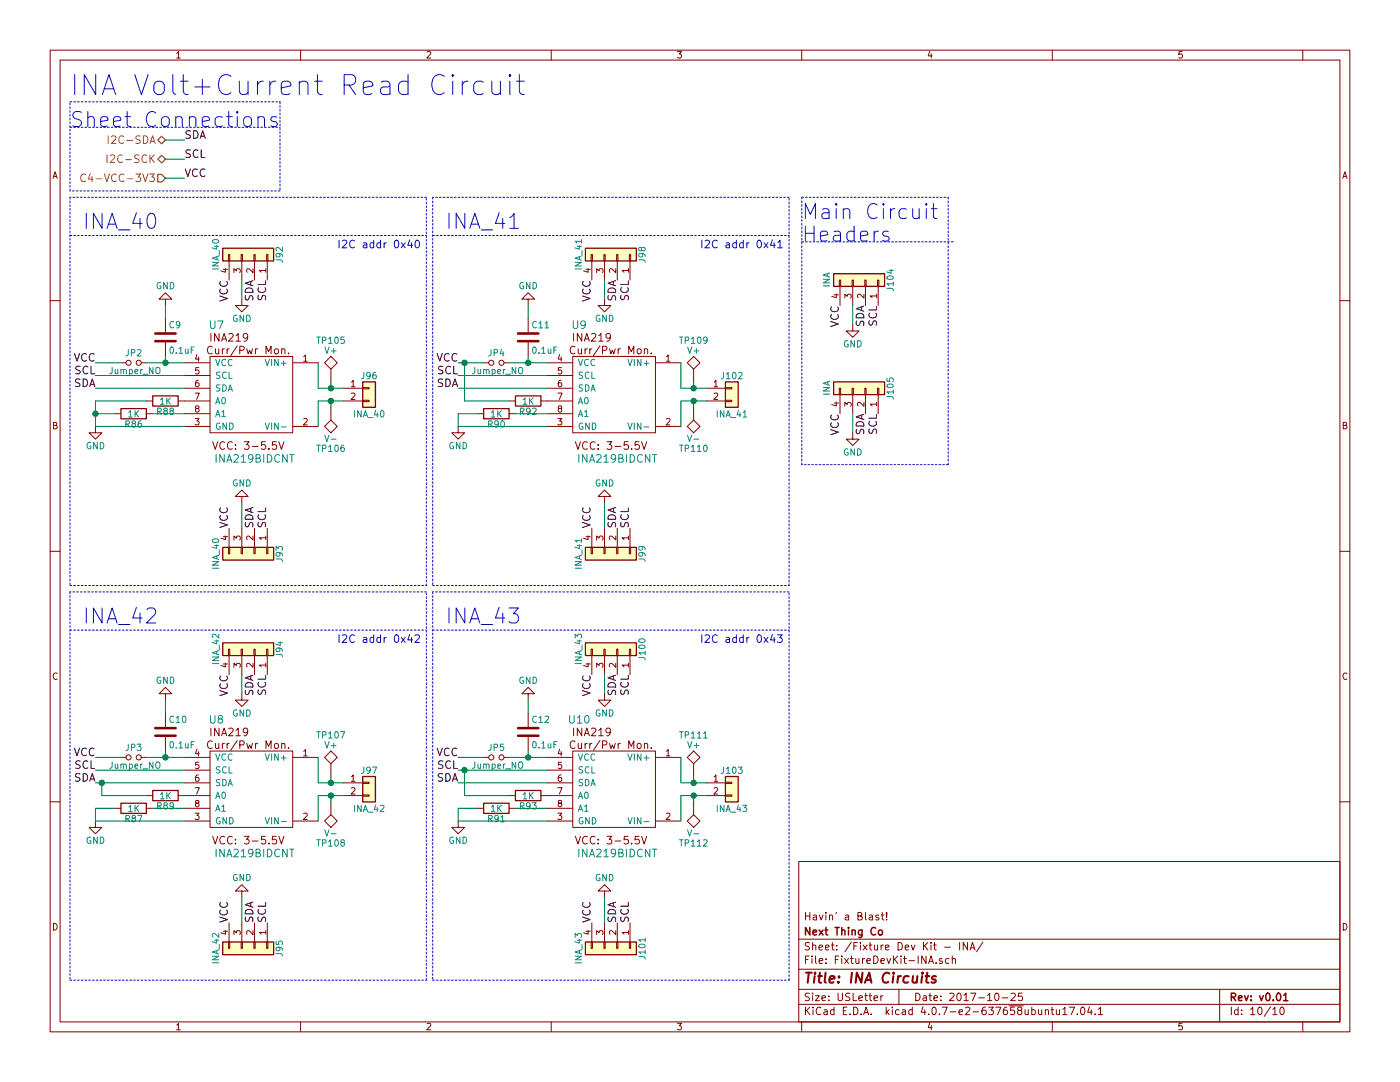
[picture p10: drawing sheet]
EESchema Schematic File Version 2
LIBS:Fixture-Dev-Kit-rescue
LIBS:power
LIBS:device
LIBS:switches
LIBS:relays
LIBS:motors
LIBS:transistors
LIBS:conn
LIBS:linear
LIBS:regul
LIBS:74xx
LIBS:cmos4000
LIBS:adc-dac
LIBS:memory
LIBS:xilinx
LIBS:microcontrollers
LIBS:dsp
LIBS:microchip
LIBS:analog_switches
LIBS:motorola
LIBS:texas
LIBS:intel
LIBS:audio
LIBS:interface
LIBS:digital-audio
LIBS:philips
LIBS:display
LIBS:cypress
LIBS:siliconi
LIBS:opto
LIBS:atmel
LIBS:contrib
LIBS:valves
LIBS:TCA6424ARGJR
LIBS:Fixture-Dev-Kit-cache
EELAYER 25 0
EELAYER END
$Descr USLetter 11000 8500
encoding utf-8
Sheet 10 10
Title "INA Circuits"
Date "2017-10-25"
Rev "v0.01"
Comp "Next Thing Co"
Comment1 "Havin' a Blast!"
Comment2 ""
Comment3 ""
Comment4 ""
$EndDescr
Text Notes 550  750  0    157  ~ 0
INA Volt+Current Read Circuit\n
$Comp
L INA219BIDCNT U7
U 1 1
P 2000 3600
F 0 "U7" H 1700 4650 60  0000 C CNN
F 1 "INA219BIDCNT" H 2000 3600 60  0000 C CNN
F 2 "INA219BIDCNR:SOT65P280X145-8N" H 2000 3600 60  0001 C CNN
F 3 "" H 2000 3600 60  0001 C CNN
	1    2000 3600
	1    0    0    -1  
$EndComp
$Comp
L C C9
U 1 1
P 1300 2650
F 0 "C9" H 1325 2750 50  0000 L CNN
F 1 "0.1uF" H 1325 2550 50  0000 L CNN
F 2 "Capacitors_SMD:C_0805_HandSoldering" H 1338 2500 50  0001 C CNN
F 3 "" H 1300 2650 50  0001 C CNN
	1    1300 2650
	1    0    0    -1  
$EndComp
$Comp
L GND #PWR068
U 1 1
P 1300 2400
F 0 "#PWR068" H 1300 2150 50  0001 C CNN
F 1 "GND" H 1300 2250 50  0000 C CNN
F 2 "" H 1300 2400 50  0001 C CNN
F 3 "" H 1300 2400 50  0001 C CNN
	1    1300 2400
	-1   0    0    1   
$EndComp
$Comp
L R R88
U 1 1
P 1300 3150
F 0 "R88" V 1380 3150 50  0000 C CNN
F 1 "1K" V 1300 3150 50  0000 C CNN
F 2 "Resistors_SMD:R_0805_HandSoldering" V 1230 3150 50  0001 C CNN
F 3 "" H 1300 3150 50  0001 C CNN
	1    1300 3150
	0    1    1    0   
$EndComp
$Comp
L R R86
U 1 1
P 1050 3250
F 0 "R86" V 1130 3250 50  0000 C CNN
F 1 "1K" V 1050 3250 50  0000 C CNN
F 2 "Resistors_SMD:R_0805_HandSoldering" V 980 3250 50  0001 C CNN
F 3 "" H 1050 3250 50  0001 C CNN
	1    1050 3250
	0    1    1    0   
$EndComp
Text Notes 2650 1950 0    60   ~ 0
I2C addr 0x40
$Comp
L Conn_01x02 J96
U 1 1
P 2900 3050
F 0 "J96" H 2900 3150 50  0000 C CNN
F 1 "INA_40" H 2900 2850 50  0000 C CNN
F 2 "Pin_Headers:Pin_Header_Straight_1x02_Pitch2.54mm" H 2900 3050 50  0001 C CNN
F 3 "" H 2900 3050 50  0001 C CNN
	1    2900 3050
	1    0    0    -1  
$EndComp
$Comp
L Jumper_NO_Small JP2
U 1 1
P 1050 2850
F 0 "JP2" H 1050 2930 50  0000 C CNN
F 1 "Jumper_NO" H 1060 2790 50  0000 C CNN
F 2 "Pin_Headers:Pin_Header_Straight_1x02_Pitch2.54mm" H 1050 2850 50  0001 C CNN
F 3 "" H 1050 2850 50  0001 C CNN
	1    1050 2850
	1    0    0    -1  
$EndComp
Wire Wire Line
	1300 2400 1300 2500
Wire Wire Line
	1300 2800 1300 2850
Connection ~ 1300 2850
Wire Wire Line
	2500 2850 2500 3050
Wire Wire Line
	2500 3050 2700 3050
Wire Wire Line
	2700 3150 2500 3150
Wire Wire Line
	2500 3150 2500 3350
Wire Wire Line
	1450 3250 1200 3250
$Comp
L Conn_01x04 J92
U 1 1
P 2000 2000
F 0 "J92" H 2000 2200 50  0000 C CNN
F 1 "INA_40" H 2000 1700 50  0000 C CNN
F 2 "Pin_Headers:Pin_Header_Straight_1x04_Pitch2.54mm" H 2000 2000 50  0001 C CNN
F 3 "" H 2000 2000 50  0001 C CNN
	1    2000 2000
	0    1    -1   0   
$EndComp
Text Label 1800 2200 3    60   ~ 0
VCC
Text Label 2000 2200 3    60   ~ 0
SDA
Text Label 2100 2200 3    60   ~ 0
SCL
$Comp
L Conn_01x04 J93
U 1 1
P 2000 4350
F 0 "J93" H 2000 4550 50  0000 C CNN
F 1 "INA_40" H 2000 4050 50  0000 C CNN
F 2 "Pin_Headers:Pin_Header_Straight_1x04_Pitch2.54mm" H 2000 4350 50  0001 C CNN
F 3 "" H 2000 4350 50  0001 C CNN
	1    2000 4350
	0    1    1    0   
$EndComp
Text Label 1800 4150 1    60   ~ 0
VCC
Text Label 2000 4150 1    60   ~ 0
SDA
Text Label 2100 4150 1    60   ~ 0
SCL
Text Label 750  2850 2    60   ~ 0
VCC
Text Label 750  2950 2    60   ~ 0
SCL
Wire Wire Line
	1150 2850 1450 2850
Text Label 750  3050 2    60   ~ 0
SDA
$Comp
L GND #PWR069
U 1 1
P 1900 2350
F 0 "#PWR069" H 1900 2100 50  0001 C CNN
F 1 "GND" H 1900 2200 50  0000 C CNN
F 2 "" H 1900 2350 50  0001 C CNN
F 3 "" H 1900 2350 50  0001 C CNN
	1    1900 2350
	1    0    0    -1  
$EndComp
Wire Wire Line
	1900 2200 1900 2350
Wire Wire Line
	750  2850 950  2850
Wire Wire Line
	750  2950 1450 2950
Wire Wire Line
	750  3050 1450 3050
$Comp
L GND #PWR070
U 1 1
P 750 3350
F 0 "#PWR070" H 750 3100 50  0001 C CNN
F 1 "GND" H 750 3200 50  0000 C CNN
F 2 "" H 750 3350 50  0001 C CNN
F 3 "" H 750 3350 50  0001 C CNN
	1    750  3350
	1    0    0    -1  
$EndComp
Wire Wire Line
	750  3350 1450 3350
Wire Wire Line
	750  3150 750  3350
Wire Wire Line
	750  3250 900  3250
Wire Wire Line
	750  3150 1150 3150
Connection ~ 750  3250
$Comp
L GND #PWR071
U 1 1
P 1900 3950
F 0 "#PWR071" H 1900 3700 50  0001 C CNN
F 1 "GND" H 1900 3800 50  0000 C CNN
F 2 "" H 1900 3950 50  0001 C CNN
F 3 "" H 1900 3950 50  0001 C CNN
	1    1900 3950
	-1   0    0    1   
$EndComp
Wire Wire Line
	1900 3950 1900 4150
Text Notes 650  1800 0    118  ~ 0
INA_40\n
Wire Notes Line
	550  1550 550  4600
Wire Notes Line
	550  4600 3350 4600
Wire Notes Line
	3350 4600 3350 1550
Wire Notes Line
	3350 1550 550  1550
Wire Notes Line
	550  1850 3350 1850
$Comp
L INA219BIDCNT U9
U 1 1
P 4850 3600
F 0 "U9" H 4550 4650 60  0000 C CNN
F 1 "INA219BIDCNT" H 4850 3600 60  0000 C CNN
F 2 "INA219BIDCNR:SOT65P280X145-8N" H 4850 3600 60  0001 C CNN
F 3 "" H 4850 3600 60  0001 C CNN
	1    4850 3600
	1    0    0    -1  
$EndComp
$Comp
L C C11
U 1 1
P 4150 2650
F 0 "C11" H 4175 2750 50  0000 L CNN
F 1 "0.1uF" H 4175 2550 50  0000 L CNN
F 2 "Capacitors_SMD:C_0805_HandSoldering" H 4188 2500 50  0001 C CNN
F 3 "" H 4150 2650 50  0001 C CNN
	1    4150 2650
	1    0    0    -1  
$EndComp
$Comp
L GND #PWR072
U 1 1
P 4150 2400
F 0 "#PWR072" H 4150 2150 50  0001 C CNN
F 1 "GND" H 4150 2250 50  0000 C CNN
F 2 "" H 4150 2400 50  0001 C CNN
F 3 "" H 4150 2400 50  0001 C CNN
	1    4150 2400
	-1   0    0    1   
$EndComp
$Comp
L R R92
U 1 1
P 4150 3150
F 0 "R92" V 4230 3150 50  0000 C CNN
F 1 "1K" V 4150 3150 50  0000 C CNN
F 2 "Resistors_SMD:R_0805_HandSoldering" V 4080 3150 50  0001 C CNN
F 3 "" H 4150 3150 50  0001 C CNN
	1    4150 3150
	0    1    1    0   
$EndComp
$Comp
L R R90
U 1 1
P 3900 3250
F 0 "R90" V 3980 3250 50  0000 C CNN
F 1 "1K" V 3900 3250 50  0000 C CNN
F 2 "Resistors_SMD:R_0805_HandSoldering" V 3830 3250 50  0001 C CNN
F 3 "" H 3900 3250 50  0001 C CNN
	1    3900 3250
	0    1    1    0   
$EndComp
$Comp
L Conn_01x02 J102
U 1 1
P 5750 3050
F 0 "J102" H 5750 3150 50  0000 C CNN
F 1 "INA_41" H 5750 2850 50  0000 C CNN
F 2 "Pin_Headers:Pin_Header_Straight_1x02_Pitch2.54mm" H 5750 3050 50  0001 C CNN
F 3 "" H 5750 3050 50  0001 C CNN
	1    5750 3050
	1    0    0    -1  
$EndComp
$Comp
L Jumper_NO_Small JP4
U 1 1
P 3900 2850
F 0 "JP4" H 3900 2930 50  0000 C CNN
F 1 "Jumper_NO" H 3910 2790 50  0000 C CNN
F 2 "Pin_Headers:Pin_Header_Straight_1x02_Pitch2.54mm" H 3900 2850 50  0001 C CNN
F 3 "" H 3900 2850 50  0001 C CNN
	1    3900 2850
	1    0    0    -1  
$EndComp
Wire Wire Line
	4150 2400 4150 2500
Wire Wire Line
	4150 2800 4150 2850
Connection ~ 4150 2850
Wire Wire Line
	5350 2850 5350 3050
Wire Wire Line
	5350 3050 5550 3050
Wire Wire Line
	5550 3150 5350 3150
Wire Wire Line
	5350 3150 5350 3350
Wire Wire Line
	4300 3250 4050 3250
$Comp
L Conn_01x04 J98
U 1 1
P 4850 2000
F 0 "J98" H 4850 2200 50  0000 C CNN
F 1 "INA_41" H 4850 1700 50  0000 C CNN
F 2 "Pin_Headers:Pin_Header_Straight_1x04_Pitch2.54mm" H 4850 2000 50  0001 C CNN
F 3 "" H 4850 2000 50  0001 C CNN
	1    4850 2000
	0    1    -1   0   
$EndComp
Text Label 4650 2200 3    60   ~ 0
VCC
Text Label 4850 2200 3    60   ~ 0
SDA
Text Label 4950 2200 3    60   ~ 0
SCL
$Comp
L Conn_01x04 J99
U 1 1
P 4850 4350
F 0 "J99" H 4850 4550 50  0000 C CNN
F 1 "INA_41" H 4850 4050 50  0000 C CNN
F 2 "Pin_Headers:Pin_Header_Straight_1x04_Pitch2.54mm" H 4850 4350 50  0001 C CNN
F 3 "" H 4850 4350 50  0001 C CNN
	1    4850 4350
	0    1    1    0   
$EndComp
Text Label 4650 4150 1    60   ~ 0
VCC
Text Label 4850 4150 1    60   ~ 0
SDA
Text Label 4950 4150 1    60   ~ 0
SCL
Text Label 3600 2850 2    60   ~ 0
VCC
Text Label 3600 2950 2    60   ~ 0
SCL
Wire Wire Line
	4000 2850 4300 2850
Text Label 3600 3050 2    60   ~ 0
SDA
$Comp
L GND #PWR073
U 1 1
P 4750 2350
F 0 "#PWR073" H 4750 2100 50  0001 C CNN
F 1 "GND" H 4750 2200 50  0000 C CNN
F 2 "" H 4750 2350 50  0001 C CNN
F 3 "" H 4750 2350 50  0001 C CNN
	1    4750 2350
	1    0    0    -1  
$EndComp
Wire Wire Line
	4750 2200 4750 2350
Wire Wire Line
	3600 2850 3800 2850
Wire Wire Line
	3600 2950 4300 2950
Wire Wire Line
	3600 3050 4300 3050
$Comp
L GND #PWR074
U 1 1
P 3600 3350
F 0 "#PWR074" H 3600 3100 50  0001 C CNN
F 1 "GND" H 3600 3200 50  0000 C CNN
F 2 "" H 3600 3350 50  0001 C CNN
F 3 "" H 3600 3350 50  0001 C CNN
	1    3600 3350
	1    0    0    -1  
$EndComp
Wire Wire Line
	3600 3350 4300 3350
$Comp
L GND #PWR075
U 1 1
P 4750 3950
F 0 "#PWR075" H 4750 3700 50  0001 C CNN
F 1 "GND" H 4750 3800 50  0000 C CNN
F 2 "" H 4750 3950 50  0001 C CNN
F 3 "" H 4750 3950 50  0001 C CNN
	1    4750 3950
	-1   0    0    1   
$EndComp
Wire Wire Line
	4750 3950 4750 4150
Text Notes 3500 1800 0    118  ~ 0
INA_41\n
Wire Notes Line
	3400 1550 3400 4600
Wire Notes Line
	3400 4600 6200 4600
Wire Notes Line
	6200 4600 6200 1550
Wire Notes Line
	6200 1550 3400 1550
Wire Notes Line
	3400 1850 6200 1850
Wire Wire Line
	3750 3250 3600 3250
Wire Wire Line
	3600 3250 3600 3350
Wire Wire Line
	4000 3150 3650 3150
Wire Wire Line
	3650 3150 3650 2850
Connection ~ 3650 2850
$Comp
L INA219BIDCNT U8
U 1 1
P 2000 6700
F 0 "U8" H 1700 7750 60  0000 C CNN
F 1 "INA219BIDCNT" H 2000 6700 60  0000 C CNN
F 2 "INA219BIDCNR:SOT65P280X145-8N" H 2000 6700 60  0001 C CNN
F 3 "" H 2000 6700 60  0001 C CNN
	1    2000 6700
	1    0    0    -1  
$EndComp
$Comp
L C C10
U 1 1
P 1300 5750
F 0 "C10" H 1325 5850 50  0000 L CNN
F 1 "0.1uF" H 1325 5650 50  0000 L CNN
F 2 "Capacitors_SMD:C_0805_HandSoldering" H 1338 5600 50  0001 C CNN
F 3 "" H 1300 5750 50  0001 C CNN
	1    1300 5750
	1    0    0    -1  
$EndComp
$Comp
L GND #PWR076
U 1 1
P 1300 5500
F 0 "#PWR076" H 1300 5250 50  0001 C CNN
F 1 "GND" H 1300 5350 50  0000 C CNN
F 2 "" H 1300 5500 50  0001 C CNN
F 3 "" H 1300 5500 50  0001 C CNN
	1    1300 5500
	-1   0    0    1   
$EndComp
$Comp
L R R89
U 1 1
P 1300 6250
F 0 "R89" V 1380 6250 50  0000 C CNN
F 1 "1K" V 1300 6250 50  0000 C CNN
F 2 "Resistors_SMD:R_0805_HandSoldering" V 1230 6250 50  0001 C CNN
F 3 "" H 1300 6250 50  0001 C CNN
	1    1300 6250
	0    1    1    0   
$EndComp
$Comp
L R R87
U 1 1
P 1050 6350
F 0 "R87" V 1130 6350 50  0000 C CNN
F 1 "1K" V 1050 6350 50  0000 C CNN
F 2 "Resistors_SMD:R_0805_HandSoldering" V 980 6350 50  0001 C CNN
F 3 "" H 1050 6350 50  0001 C CNN
	1    1050 6350
	0    1    1    0   
$EndComp
$Comp
L Conn_01x02 J97
U 1 1
P 2900 6150
F 0 "J97" H 2900 6250 50  0000 C CNN
F 1 "INA_42" H 2900 5950 50  0000 C CNN
F 2 "Pin_Headers:Pin_Header_Straight_1x02_Pitch2.54mm" H 2900 6150 50  0001 C CNN
F 3 "" H 2900 6150 50  0001 C CNN
	1    2900 6150
	1    0    0    -1  
$EndComp
$Comp
L Jumper_NO_Small JP3
U 1 1
P 1050 5950
F 0 "JP3" H 1050 6030 50  0000 C CNN
F 1 "Jumper_NO" H 1060 5890 50  0000 C CNN
F 2 "Pin_Headers:Pin_Header_Straight_1x02_Pitch2.54mm" H 1050 5950 50  0001 C CNN
F 3 "" H 1050 5950 50  0001 C CNN
	1    1050 5950
	1    0    0    -1  
$EndComp
Wire Wire Line
	1300 5500 1300 5600
Wire Wire Line
	1300 5900 1300 5950
Connection ~ 1300 5950
Wire Wire Line
	2500 5950 2500 6150
Wire Wire Line
	2500 6150 2700 6150
Wire Wire Line
	2700 6250 2500 6250
Wire Wire Line
	2500 6250 2500 6450
Wire Wire Line
	1450 6350 1200 6350
$Comp
L Conn_01x04 J94
U 1 1
P 2000 5100
F 0 "J94" H 2000 5300 50  0000 C CNN
F 1 "INA_42" H 2000 4800 50  0000 C CNN
F 2 "Pin_Headers:Pin_Header_Straight_1x04_Pitch2.54mm" H 2000 5100 50  0001 C CNN
F 3 "" H 2000 5100 50  0001 C CNN
	1    2000 5100
	0    1    -1   0   
$EndComp
Text Label 1800 5300 3    60   ~ 0
VCC
Text Label 2000 5300 3    60   ~ 0
SDA
Text Label 2100 5300 3    60   ~ 0
SCL
$Comp
L Conn_01x04 J95
U 1 1
P 2000 7450
F 0 "J95" H 2000 7650 50  0000 C CNN
F 1 "INA_42" H 2000 7150 50  0000 C CNN
F 2 "Pin_Headers:Pin_Header_Straight_1x04_Pitch2.54mm" H 2000 7450 50  0001 C CNN
F 3 "" H 2000 7450 50  0001 C CNN
	1    2000 7450
	0    1    1    0   
$EndComp
Text Label 1800 7250 1    60   ~ 0
VCC
Text Label 2000 7250 1    60   ~ 0
SDA
Text Label 2100 7250 1    60   ~ 0
SCL
Text Label 750  5950 2    60   ~ 0
VCC
Text Label 750  6050 2    60   ~ 0
SCL
Wire Wire Line
	1150 5950 1450 5950
Text Label 750  6150 2    60   ~ 0
SDA
$Comp
L GND #PWR077
U 1 1
P 1900 5450
F 0 "#PWR077" H 1900 5200 50  0001 C CNN
F 1 "GND" H 1900 5300 50  0000 C CNN
F 2 "" H 1900 5450 50  0001 C CNN
F 3 "" H 1900 5450 50  0001 C CNN
	1    1900 5450
	1    0    0    -1  
$EndComp
Wire Wire Line
	1900 5300 1900 5450
Wire Wire Line
	750  5950 950  5950
Wire Wire Line
	750  6050 1450 6050
Wire Wire Line
	750  6150 1450 6150
$Comp
L GND #PWR078
U 1 1
P 750 6450
F 0 "#PWR078" H 750 6200 50  0001 C CNN
F 1 "GND" H 750 6300 50  0000 C CNN
F 2 "" H 750 6450 50  0001 C CNN
F 3 "" H 750 6450 50  0001 C CNN
	1    750  6450
	1    0    0    -1  
$EndComp
Wire Wire Line
	750  6450 1450 6450
$Comp
L GND #PWR079
U 1 1
P 1900 7050
F 0 "#PWR079" H 1900 6800 50  0001 C CNN
F 1 "GND" H 1900 6900 50  0000 C CNN
F 2 "" H 1900 7050 50  0001 C CNN
F 3 "" H 1900 7050 50  0001 C CNN
	1    1900 7050
	-1   0    0    1   
$EndComp
Wire Wire Line
	1900 7050 1900 7250
Text Notes 650  4900 0    118  ~ 0
INA_42
Wire Notes Line
	550  4650 550  7700
Wire Notes Line
	550  7700 3350 7700
Wire Notes Line
	3350 7700 3350 4650
Wire Notes Line
	3350 4650 550  4650
Wire Notes Line
	550  4950 3350 4950
$Comp
L INA219BIDCNT U10
U 1 1
P 4850 6700
F 0 "U10" H 4550 7750 60  0000 C CNN
F 1 "INA219BIDCNT" H 4850 6700 60  0000 C CNN
F 2 "INA219BIDCNR:SOT65P280X145-8N" H 4850 6700 60  0001 C CNN
F 3 "" H 4850 6700 60  0001 C CNN
	1    4850 6700
	1    0    0    -1  
$EndComp
$Comp
L C C12
U 1 1
P 4150 5750
F 0 "C12" H 4175 5850 50  0000 L CNN
F 1 "0.1uF" H 4175 5650 50  0000 L CNN
F 2 "Capacitors_SMD:C_0805_HandSoldering" H 4188 5600 50  0001 C CNN
F 3 "" H 4150 5750 50  0001 C CNN
	1    4150 5750
	1    0    0    -1  
$EndComp
$Comp
L GND #PWR080
U 1 1
P 4150 5500
F 0 "#PWR080" H 4150 5250 50  0001 C CNN
F 1 "GND" H 4150 5350 50  0000 C CNN
F 2 "" H 4150 5500 50  0001 C CNN
F 3 "" H 4150 5500 50  0001 C CNN
	1    4150 5500
	-1   0    0    1   
$EndComp
$Comp
L R R93
U 1 1
P 4150 6250
F 0 "R93" V 4230 6250 50  0000 C CNN
F 1 "1K" V 4150 6250 50  0000 C CNN
F 2 "Resistors_SMD:R_0805_HandSoldering" V 4080 6250 50  0001 C CNN
F 3 "" H 4150 6250 50  0001 C CNN
	1    4150 6250
	0    1    1    0   
$EndComp
$Comp
L R R91
U 1 1
P 3900 6350
F 0 "R91" V 3980 6350 50  0000 C CNN
F 1 "1K" V 3900 6350 50  0000 C CNN
F 2 "Resistors_SMD:R_0805_HandSoldering" V 3830 6350 50  0001 C CNN
F 3 "" H 3900 6350 50  0001 C CNN
	1    3900 6350
	0    1    1    0   
$EndComp
Text Notes 5500 5050 0    60   ~ 0
I2C addr 0x43
$Comp
L Conn_01x02 J103
U 1 1
P 5750 6150
F 0 "J103" H 5750 6250 50  0000 C CNN
F 1 "INA_43" H 5750 5950 50  0000 C CNN
F 2 "Pin_Headers:Pin_Header_Straight_1x02_Pitch2.54mm" H 5750 6150 50  0001 C CNN
F 3 "" H 5750 6150 50  0001 C CNN
	1    5750 6150
	1    0    0    -1  
$EndComp
$Comp
L Jumper_NO_Small JP5
U 1 1
P 3900 5950
F 0 "JP5" H 3900 6030 50  0000 C CNN
F 1 "Jumper_NO" H 3910 5890 50  0000 C CNN
F 2 "Pin_Headers:Pin_Header_Straight_1x02_Pitch2.54mm" H 3900 5950 50  0001 C CNN
F 3 "" H 3900 5950 50  0001 C CNN
	1    3900 5950
	1    0    0    -1  
$EndComp
Wire Wire Line
	4150 5500 4150 5600
Wire Wire Line
	4150 5900 4150 5950
Connection ~ 4150 5950
Wire Wire Line
	5350 5950 5350 6150
Wire Wire Line
	5350 6150 5550 6150
Wire Wire Line
	5550 6250 5350 6250
Wire Wire Line
	5350 6250 5350 6450
Wire Wire Line
	4300 6350 4050 6350
$Comp
L Conn_01x04 J100
U 1 1
P 4850 5100
F 0 "J100" H 4850 5300 50  0000 C CNN
F 1 "INA_43" H 4850 4800 50  0000 C CNN
F 2 "Pin_Headers:Pin_Header_Straight_1x04_Pitch2.54mm" H 4850 5100 50  0001 C CNN
F 3 "" H 4850 5100 50  0001 C CNN
	1    4850 5100
	0    1    -1   0   
$EndComp
Text Label 4650 5300 3    60   ~ 0
VCC
Text Label 4850 5300 3    60   ~ 0
SDA
Text Label 4950 5300 3    60   ~ 0
SCL
$Comp
L Conn_01x04 J101
U 1 1
P 4850 7450
F 0 "J101" H 4850 7650 50  0000 C CNN
F 1 "INA_43" H 4850 7150 50  0000 C CNN
F 2 "Pin_Headers:Pin_Header_Straight_1x04_Pitch2.54mm" H 4850 7450 50  0001 C CNN
F 3 "" H 4850 7450 50  0001 C CNN
	1    4850 7450
	0    1    1    0   
$EndComp
Text Label 4650 7250 1    60   ~ 0
VCC
Text Label 4850 7250 1    60   ~ 0
SDA
Text Label 4950 7250 1    60   ~ 0
SCL
Text Label 3600 5950 2    60   ~ 0
VCC
Text Label 3600 6050 2    60   ~ 0
SCL
Wire Wire Line
	4000 5950 4300 5950
Text Label 3600 6150 2    60   ~ 0
SDA
$Comp
L GND #PWR081
U 1 1
P 4750 5450
F 0 "#PWR081" H 4750 5200 50  0001 C CNN
F 1 "GND" H 4750 5300 50  0000 C CNN
F 2 "" H 4750 5450 50  0001 C CNN
F 3 "" H 4750 5450 50  0001 C CNN
	1    4750 5450
	1    0    0    -1  
$EndComp
Wire Wire Line
	4750 5300 4750 5450
Wire Wire Line
	3600 5950 3800 5950
Wire Wire Line
	3600 6050 4300 6050
Wire Wire Line
	3600 6150 4300 6150
$Comp
L GND #PWR082
U 1 1
P 3600 6450
F 0 "#PWR082" H 3600 6200 50  0001 C CNN
F 1 "GND" H 3600 6300 50  0000 C CNN
F 2 "" H 3600 6450 50  0001 C CNN
F 3 "" H 3600 6450 50  0001 C CNN
	1    3600 6450
	1    0    0    -1  
$EndComp
Wire Wire Line
	3600 6450 4300 6450
$Comp
L GND #PWR083
U 1 1
P 4750 7050
F 0 "#PWR083" H 4750 6800 50  0001 C CNN
F 1 "GND" H 4750 6900 50  0000 C CNN
F 2 "" H 4750 7050 50  0001 C CNN
F 3 "" H 4750 7050 50  0001 C CNN
	1    4750 7050
	-1   0    0    1   
$EndComp
Wire Wire Line
	4750 7050 4750 7250
Text Notes 3500 4900 0    118  ~ 0
INA_43
Wire Notes Line
	3400 4650 3400 7700
Wire Notes Line
	3400 7700 6200 7700
Wire Notes Line
	6200 7700 6200 4650
Wire Notes Line
	6200 4650 3400 4650
Wire Notes Line
	3400 4950 6200 4950
Wire Wire Line
	3750 6350 3600 6350
Wire Wire Line
	3600 6350 3600 6450
Wire Wire Line
	900  6350 750  6350
Wire Wire Line
	750  6350 750  6450
Wire Wire Line
	1150 6250 800  6250
Wire Wire Line
	800  6250 800  6150
Connection ~ 800  6150
Text Notes 5500 1950 0    60   ~ 0
I2C addr 0x41\n
Text Notes 2650 5050 0    60   ~ 0
I2C addr 0x42
Wire Wire Line
	3650 6050 3650 6250
Wire Wire Line
	3650 6250 4000 6250
Connection ~ 3650 6050
$Comp
L Conn_01x04 J104
U 1 1
P 6800 2200
F 0 "J104" H 6800 2400 50  0000 C CNN
F 1 "INA" H 6800 1900 50  0000 C CNN
F 2 "Pin_Headers:Pin_Header_Straight_1x04_Pitch2.54mm" H 6800 2200 50  0001 C CNN
F 3 "" H 6800 2200 50  0001 C CNN
	1    6800 2200
	0    1    -1   0   
$EndComp
Text Label 6600 2400 3    60   ~ 0
VCC
Text Label 6800 2400 3    60   ~ 0
SDA
Text Label 6900 2400 3    60   ~ 0
SCL
$Comp
L GND #PWR084
U 1 1
P 6700 2550
F 0 "#PWR084" H 6700 2300 50  0001 C CNN
F 1 "GND" H 6700 2400 50  0000 C CNN
F 2 "" H 6700 2550 50  0001 C CNN
F 3 "" H 6700 2550 50  0001 C CNN
	1    6700 2550
	1    0    0    -1  
$EndComp
Wire Wire Line
	6700 2400 6700 2550
$Comp
L Conn_01x04 J105
U 1 1
P 6800 3050
F 0 "J105" H 6800 3250 50  0000 C CNN
F 1 "INA" H 6800 2750 50  0000 C CNN
F 2 "Pin_Headers:Pin_Header_Straight_1x04_Pitch2.54mm" H 6800 3050 50  0001 C CNN
F 3 "" H 6800 3050 50  0001 C CNN
	1    6800 3050
	0    1    -1   0   
$EndComp
Text Label 6600 3250 3    60   ~ 0
VCC
Text Label 6800 3250 3    60   ~ 0
SDA
Text Label 6900 3250 3    60   ~ 0
SCL
$Comp
L GND #PWR085
U 1 1
P 6700 3400
F 0 "#PWR085" H 6700 3150 50  0001 C CNN
F 1 "GND" H 6700 3250 50  0000 C CNN
F 2 "" H 6700 3400 50  0001 C CNN
F 3 "" H 6700 3400 50  0001 C CNN
	1    6700 3400
	1    0    0    -1  
$EndComp
Wire Wire Line
	6700 3250 6700 3400
Text Notes 6300 1900 0    118  ~ 0
Main Circuit \nHeaders\n
Wire Notes Line
	6300 1550 7450 1550
Wire Notes Line
	7450 1550 7450 3650
Wire Notes Line
	7450 3650 6300 3650
Wire Notes Line
	6300 3650 6300 1550
Wire Notes Line
	6300 1900 7500 1900
$Comp
L TEST TP105
U 1 1
P 2600 3000
F 0 "TP105" H 2600 3300 50  0000 C BNN
F 1 "V+" H 2600 3250 50  0000 C CNN
F 2 "TestPoint:TestPoint" H 2600 3000 50  0001 C CNN
F 3 "" H 2600 3000 50  0001 C CNN
	1    2600 3000
	1    0    0    -1  
$EndComp
$Comp
L TEST TP106
U 1 1
P 2600 3200
F 0 "TP106" H 2600 3500 50  0000 C BNN
F 1 "V-" H 2600 3450 50  0000 C CNN
F 2 "TestPoint:TestPoint" H 2600 3200 50  0001 C CNN
F 3 "" H 2600 3200 50  0001 C CNN
	1    2600 3200
	-1   0    0    1   
$EndComp
Wire Wire Line
	2600 3200 2600 3150
Connection ~ 2600 3150
Wire Wire Line
	2600 3000 2600 3050
Connection ~ 2600 3050
$Comp
L TEST TP109
U 1 1
P 5450 3000
F 0 "TP109" H 5450 3300 50  0000 C BNN
F 1 "V+" H 5450 3250 50  0000 C CNN
F 2 "TestPoint:TestPoint" H 5450 3000 50  0001 C CNN
F 3 "" H 5450 3000 50  0001 C CNN
	1    5450 3000
	1    0    0    -1  
$EndComp
$Comp
L TEST TP110
U 1 1
P 5450 3200
F 0 "TP110" H 5450 3500 50  0000 C BNN
F 1 "V-" H 5450 3450 50  0000 C CNN
F 2 "TestPoint:TestPoint" H 5450 3200 50  0001 C CNN
F 3 "" H 5450 3200 50  0001 C CNN
	1    5450 3200
	-1   0    0    1   
$EndComp
Wire Wire Line
	5450 3000 5450 3050
Connection ~ 5450 3050
Wire Wire Line
	5450 3200 5450 3150
Connection ~ 5450 3150
$Comp
L TEST TP112
U 1 1
P 5450 6300
F 0 "TP112" H 5450 6600 50  0000 C BNN
F 1 "V-" H 5450 6550 50  0000 C CNN
F 2 "TestPoint:TestPoint" H 5450 6300 50  0001 C CNN
F 3 "" H 5450 6300 50  0001 C CNN
	1    5450 6300
	-1   0    0    1   
$EndComp
$Comp
L TEST TP108
U 1 1
P 2600 6300
F 0 "TP108" H 2600 6600 50  0000 C BNN
F 1 "V-" H 2600 6550 50  0000 C CNN
F 2 "TestPoint:TestPoint" H 2600 6300 50  0001 C CNN
F 3 "" H 2600 6300 50  0001 C CNN
	1    2600 6300
	-1   0    0    1   
$EndComp
$Comp
L TEST TP107
U 1 1
P 2600 6100
F 0 "TP107" H 2600 6400 50  0000 C BNN
F 1 "V+" H 2600 6350 50  0000 C CNN
F 2 "TestPoint:TestPoint" H 2600 6100 50  0001 C CNN
F 3 "" H 2600 6100 50  0001 C CNN
	1    2600 6100
	1    0    0    -1  
$EndComp
Wire Wire Line
	2600 6100 2600 6150
Connection ~ 2600 6150
Wire Wire Line
	2600 6300 2600 6250
Connection ~ 2600 6250
$Comp
L TEST TP111
U 1 1
P 5450 6100
F 0 "TP111" H 5450 6400 50  0000 C BNN
F 1 "V+" H 5450 6350 50  0000 C CNN
F 2 "TestPoint:TestPoint" H 5450 6100 50  0001 C CNN
F 3 "" H 5450 6100 50  0001 C CNN
	1    5450 6100
	1    0    0    -1  
$EndComp
Wire Wire Line
	5450 6100 5450 6150
Connection ~ 5450 6150
Text HLabel 1300 1100 0    60   BiDi ~ 0
I2C-SDA
Text HLabel 1300 1250 0    60   BiDi ~ 0
I2C-SCK
Text HLabel 1300 1400 0    60   Input ~ 0
C4-VCC-3V3
Text Label 1450 1100 0    60   ~ 0
SDA
Text Label 1450 1250 0    60   ~ 0
SCL
Wire Wire Line
	1300 1100 1450 1100
Wire Wire Line
	1300 1250 1450 1250
Wire Wire Line
	1450 1400 1300 1400
Text Label 1450 1400 0    60   ~ 0
VCC
Text Notes 550  1000 0    118  ~ 0
Sheet Connections
Wire Notes Line
	550  800  2200 800 
Wire Notes Line
	2200 800  2200 1500
Wire Notes Line
	2200 1500 550  1500
Wire Notes Line
	550  1500 550  800 
Wire Notes Line
	550  1000 2200 1000
Wire Wire Line
	5450 6300 5450 6250
Connection ~ 5450 6250
$EndSCHEMATC
